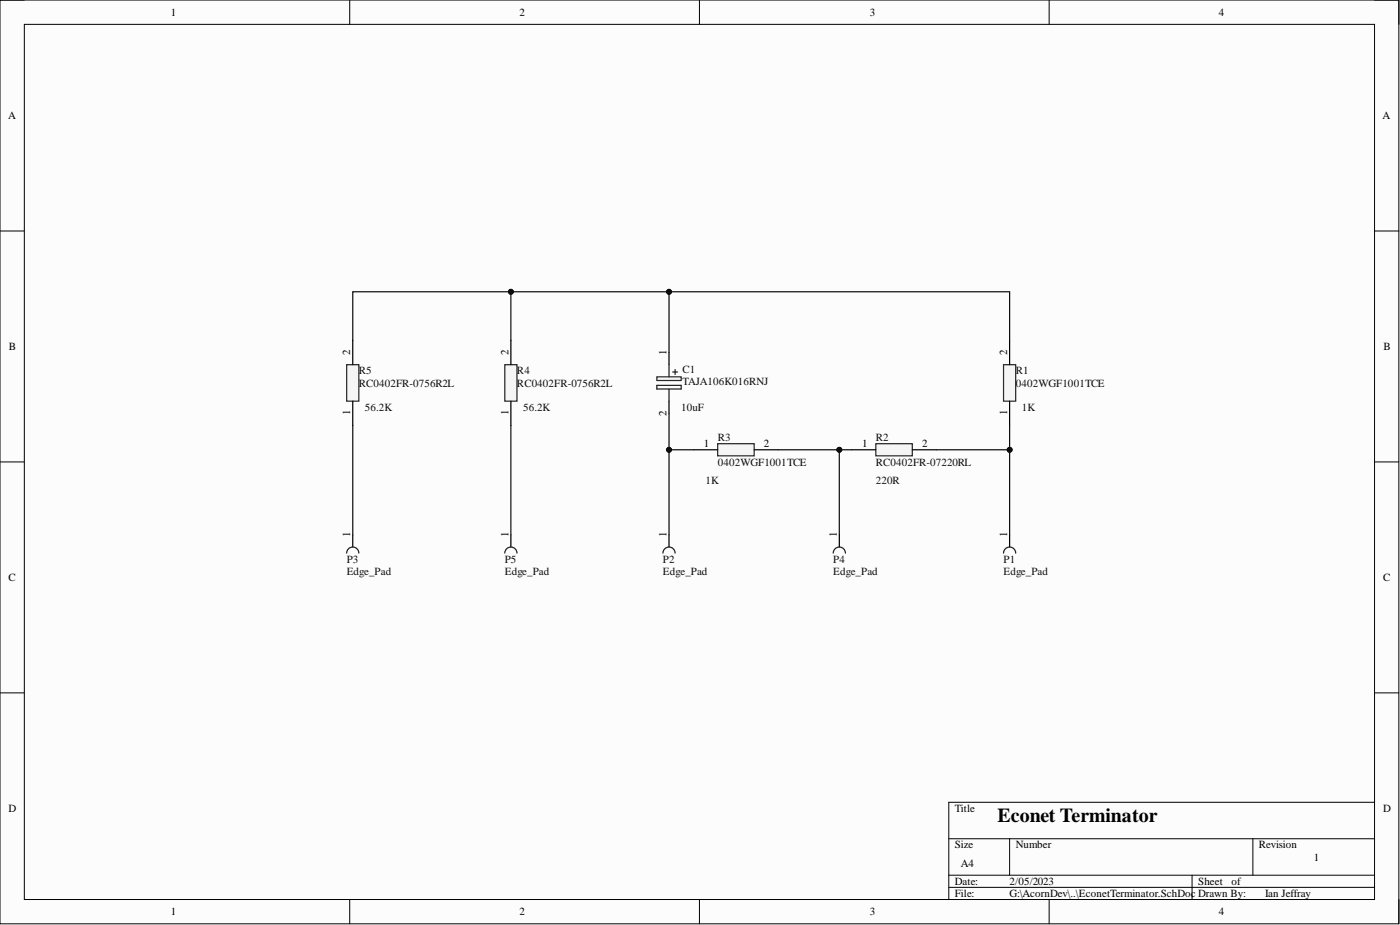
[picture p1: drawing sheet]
# Altium project EconetTerminator.PrjPcb
1 sheet, 11 parts. Net scope: global (net labels, ports and power ports of the same name join across sheets).
Board file: EconetTerminator.PcbDoc

## Sheet EconetTerminator.SchDoc
size A4; SheetNumber: 1; SheetTotal: 1

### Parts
C1  TAJA106K016RNJ  value 10uF  [CAPPM3216X180N]
P1  Edge_Pad  [CONS_PAD]  (no BOM)
P2  Edge_Pad  [CONS_PAD]  (no BOM)
P3  Edge_Pad  [CONS_PAD]  (no BOM)
P4  Edge_Pad  [CONS_PAD]  (no BOM)
P5  Edge_Pad  [CONS_PAD]  (no BOM)
R1  0402WGF1001TCE  value 1K  [RESC1005X40N]
R2  RC0402FR-07220RL  value 220R  [RESC1005X40N]
R3  0402WGF1001TCE  value 1K  [RESC1005X40N]
R4  RC0402FR-0756R2L  value 56.2R  [RESC1005X40N]
R5  RC0402FR-0756R2L  value 56.2R  [RESC1005X40N]

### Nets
NetC1_1: C1.1(+) R1.2 R4.2 R5.2
NetC1_2: C1.2(-) P2.1 R3.1
NetP1_1: P1.1 R1.1 R2.2
NetP3_1: P3.1 R5.1
NetP4_1: P4.1 R2.1 R3.2
NetP5_1: P5.1 R4.1

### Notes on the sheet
- Econet Terminator
- 1
- Ian Jeffray
